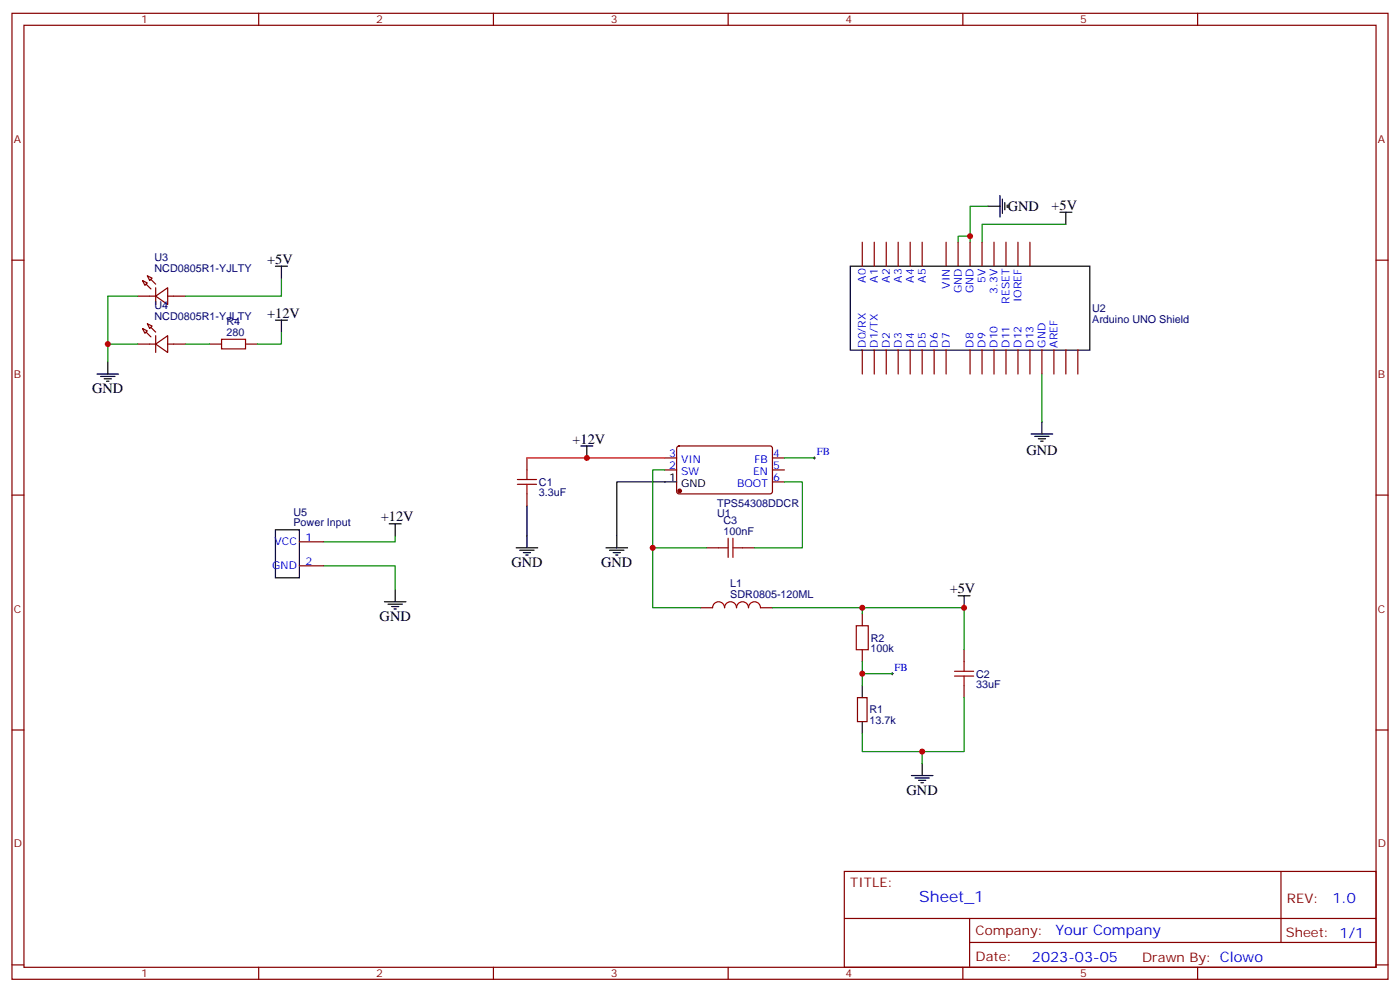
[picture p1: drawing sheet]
<svg xmlns="http://www.w3.org/2000/svg" width="412mm" height="292mm" viewBox="0 0 412 292" stroke-linecap="round" stroke-linejoin="round" font-family="sans-serif">
<g fill="none" stroke="#870000" stroke-width=".35">
<path d="M3.5 3.9h405.4v284.4h-405.4zM7.1 7.4h398.2v277.3h-398.2zM76.2 3.9v3.5M145.3 3.9v3.5M214.5 3.9v3.5M283.6 3.9v3.5M352.8 3.9v3.5M3.5 76.6h3.6M254 71.3v7.1M257.5 71.3v7.1M261.1 71.3v7.1M264.6 71.3v7.1"/>
<path d="M268.1 71.3v7.1M271.6 71.3v7.1M278.7 71.3v7.1M282.2 71.3v7.1M285.8 71.3v7.1M289.3 71.3v7.1M292.8 71.3v7.1M296.3 71.3v7.1M299.9 71.3v7.1M303.4 71.3v7.1M405.3 76.6h3.6M40.6 87.2h5.3"/>
<path d="M42 82.6l1.4 .7-.7 .7zM42 96.7l1.4 .7-.7 .7zM43.4 81.2l1.4 .7-.7 .7zM43.4 95.3l1.4 .7-.7 .7zM45.9 87.2l3.5-2.5v4.9zM45.9 84.7v4.9M45.9 98.8v5M49.4 87.2h5.3M40.6 101.3h5.3M45.9 101.3l3.5-2.5v5zM49.4 101.3h5.3M61.7 101.3h3.6"/>
<path d="M72.3 101.3h3.5M254 103v7.1M257.5 103v7.1M261.1 103v7.1M264.6 103v7.1M268.1 103v7.1M271.6 103v7.1M275.2 103v7.1M278.7 103v7.1M285.8 103v7.1M289.3 103v7.1M292.8 103v7.1"/>
<path d="M296.3 103v7.1M299.9 103v7.1M303.4 103v7.1M306.9 103v7.1M310.4 103v7.1M314 103v7.1M317.5 103v7.1M155.2 134.8v3.5M195.8 138.3h3.5M195.8 134.8h3.5M199.6 131.5l.4-.2h27.1l.4 .7v12.9l-.7 .5-27-.1-.5-.6v-12.7zM227.5 138.3h3.6"/>
<path d="M227.5 134.8h3.6M3.5 145.7h3.6M88.2 159.5h7M155.2 145.4v3.5M227.5 141.9h3.6M405.3 145.7h3.6M88.2 166.5h7M206.4 178.9h3.5M208.1 161.3h3.6M218.7 161.3h3.5M224 178.9h3.5M254 180.7v3.5"/>
<path d="M254 191.2v3.6M284 191.2v3.6M3.5 214.9h3.6M252.6 205.4h2.8v7h-2.8zM284 201.8v3.6M405.3 214.9h3.6M248.7 256.5h156.6v28.2h-156.6zM377.3 256.5v20.9M248.7 270.4h156.5M285.6 277.4h119.6M285.6 270.4v14.1M3.5 284h3.6"/>
<path d="M76.2 284.7v3.6M145.3 284.7v3.6M214.5 284.7v3.6M283.6 284.7v3.6M352.8 284.7v3.6M405.3 284h3.6"/>
</g>
<g fill="none" stroke="#000" stroke-width=".35">
<path d="M294.6 57.5v6.4M295.3 58.6v4.2M296 59.7v2.1M81.1 78.4h3.6M82.9 78.4v3.5M250.5 78.4h70.5v24.6h-70.5zM291 60.7h3.6M296.7 60.4v.7M312.2 62.5h3.5M314 62.5v3.5M81.1 94.2h3.6M82.9 94.2v3.6"/>
<path d="M28.6 110.1h6.3M29.6 110.8h4.3M30.7 111.5h2.1M31.4 112.2h.7M31.7 106.6v3.5M171.1 131.3h3.5M172.9 131.3v3.5M303.7 127.7h6.4M304.8 128.4h4.2M305.9 129.2h2.1M306.6 129.9h.7M306.9 124.2v3.5"/>
<path d="M81.1 156h7.1v14.1h-7.1zM114.7 154.2h3.5M116.4 154.2v3.5M155.2 148.9v12.4M199.3 141.9h-17.6v19.4M113.2 177.1h6.4M114.3 177.8h4.2M115.4 178.5h2.1M116.1 179.2h.7M116.4 173.6v3.5M152 161.3h6.4M153.1 162h4.2"/>
<path d="M154.2 162.7h2.1M154.9 163.4h.7M178.5 161.3h6.4M179.6 162h4.2M180.6 162.7h2.1M181.3 163.4h.7M282.2 175.4h3.6M284 175.4v3.5M254 201.8v3.6M254 212.4v3.5M268.5 228.3h6.3M269.5 229h4.3"/>
<path d="M270.6 229.7h2.1M271.3 230.4h.7M271.6 224.8v3.5"/>
</g>
<g fill="none" stroke="#008700" stroke-width=".35">
<path d="M282.2 71.3v-1.8h3.6v1.8M291 60.7h-5.2v8.8M314 66h-24.7v5.3M40.6 87.2h-8.9v19.4M82.9 81.9v5.3h-28.2M82.9 97.8v3.5h-7.1M31.7 101.3h8.9M54.7 101.3h7M306.9 110.1v14.1M195.8 138.3h-3.5v23h15.8M231.1 134.8h8.8M116.4 157.7v1.8h-21.2"/>
<path d="M231.1 141.9h5.3v19.4h-14.2M95.2 166.5h21.2v7.1M192.3 161.3v17.6h14.1M227.5 178.9h26.5v1.8M254 178.9h30v12.3M254 194.8v7M254 198.3h8.8M254 215.9v5.3h17.6v3.6M284 205.4v15.8h-12.4"/>
</g>
<g fill="#870000" stroke="#870000" stroke-width=".35">
<path d="M44.4 82.2l1.5 1.4z"/>
<path d="M43 83.6l1.4 1.5z"/>
<path d="M44.4 96.3l1.5 1.5z"/>
<path d="M43 97.8l1.4 1.4z"/>
<circle cx="200.2" cy="144.5" r=".53"/>
</g>
<g fill="none" stroke="#a10000" stroke-width=".35">
<path d="M65.3 99.9h7v2.8h-7zM155.2 138.3v2.8M152.4 142.6h5.6M152.4 141.1h5.6M155.2 142.6v2.8M214.5 158.4v5.7M215.9 158.4v5.7M209.9 178.9a1.76 1.76 0 0 1 1.8-1.8 1.76 1.76 0 0 1 1.7 1.8 1.76 1.76 0 0 1 1.8-1.8 1.76 1.76 0 0 1 1.8 1.8 1.76 1.76 0 0 1 1.7-1.8 1.76 1.76 0 0 1 1.8 1.8 1.76 1.76 0 0 1 1.7-1.8 1.76 1.76 0 0 1 1.8 1.8M211.7 161.3h2.8M215.9 161.3h2.8M252.2 184.2h3.6v7h-3.6zM281.2 199h5.6"/>
<path d="M281.2 197.6h5.6M284 194.8v2.8M284 199v2.8"/>
</g>
<path d="M155.2 134.8h40.6" fill="none" stroke="#f00" stroke-width=".35"/>
<path d="M239.5 134.8h.7M239.9 134.4v.7M262.5 198.3h.7M262.8 197.9v.7" fill="none" stroke="#000" stroke-width=".29"/>
<g fill="#c00">
<circle cx="285.8" cy="69.5" r=".88"/>
<circle cx="31.8" cy="101.3" r=".88"/>
<circle cx="192.3" cy="161.3" r=".88"/>
<circle cx="254" cy="178.9" r=".88"/>
<circle cx="172.9" cy="134.8" r=".88"/>
<circle cx="271.6" cy="221.2" r=".88"/>
<circle cx="254" cy="198.3" r=".88"/>
<circle cx="284" cy="178.9" r=".88"/>
</g>
<text font-size="4.6" fill="#00f" x="270.8" y="265.5">Sheet_1</text>
<g font-size="4.2">
<text x="296.9" y="62.1">GND</text>
<text x="309.7" y="61.8">+5V</text>
<text x="78.7" y="77.6">+5V</text>
<text x="78.7" y="93.5">+12V</text>
<text x="27.2" y="115.7">GND</text>
<text x="168.6" y="130.6">+12V</text>
<text x="302.3" y="133.8">GND</text>
<text x="112.2" y="153.5">+12V</text>
<text x="150.6" y="166.9">GND</text>
<text x="177.1" y="166.9">GND</text>
<text x="279.8" y="174.7">+5V</text>
<text x="111.8" y="182.8">GND</text>
<text x="267.1" y="233.9">GND</text>
</g>
<g font-size="4.2" fill="#00f">
<text x="392.5" y="265.8">1.0</text>
<text x="310.9" y="275.3">Your Company</text>
<text x="304" y="283.1">2023-03-05</text>
</g>
<g font-size="3.9" fill="#800">
<text x="250.5" y="261.1">TITLE:</text>
<text x="379.1" y="265.8">REV:</text>
<text x="287.4" y="275.3">Company:</text>
<text x="378.7" y="275.9">Sheet: 1/1</text>
<text x="287.4" y="283">Date:</text>
<text x="336.4" y="283.1">Drawn By: Clowo</text>
</g>
<g font-size="3.2" fill="#800">
<text x="41.6" y="6.9">1</text>
<text x="110.8" y="6.9">2</text>
<text x="179.9" y="6.9">3</text>
<text x="249.1" y="6.9">4</text>
<text x="318.2" y="6.9">5</text>
<text x="4.1" y="42">A</text>
<text x="405.9" y="42">A</text>
<text x="4.1" y="111.2">B</text>
<text x="405.9" y="111.2">B</text>
<text x="4.1" y="180.3">C</text>
<text x="405.9" y="180.3">C</text>
<text x="4.1" y="249.4">D</text>
<text x="405.9" y="249.4">D</text>
<text x="41.6" y="287.7">1</text>
<text x="110.8" y="287.7">2</text>
<text x="179.9" y="287.7">3</text>
<text x="249.1" y="287.7">4</text>
<text x="318.2" y="287.7">5</text>
</g>
<g font-size="3.2" fill="#000080">
<text x="45.5" y="76.9">U3</text>
<text x="45.5" y="80.1">NCD0805R1-YJLTY</text>
<text x="45.5" y="94.2">NCD0805R1-YJLTY</text>
<text x="45.5" y="91.1">U4</text>
<text x="66.7" y="95.6">R4</text>
<text x="321.7" y="95">Arduino UNO Shield</text>
<text x="321.7" y="91.8">U2</text>
<text x="66.7" y="98.8">280</text>
<text x="158.8" y="143.1">C1</text>
<text x="158.7" y="146.1">3.3uF</text>
<text x="211.3" y="149.1">TPS54308DDCR</text>
<text x="86.4" y="154.9">Power Input</text>
<text x="86.4" y="151.8">U5</text>
<text x="211.3" y="152.1">U1</text>
<text x="213.1" y="154.2">C3</text>
<text x="213.1" y="157.4">100nF</text>
<text x="215.1" y="172.9">L1</text>
<text x="215.1" y="176.1">SDR0805-120ML</text>
<text x="256.5" y="188.8">R2</text>
<text x="256.5" y="192">100k</text>
<text x="287.5" y="202.6">33uF</text>
<text x="287.5" y="199.4">C2</text>
<text x="256.1" y="213.2">13.7k</text>
<text x="256.1" y="210">R1</text>
</g>
<g font-size="3.2" fill="#00f">
<text x="255.1" y="83.2" transform="rotate(-90 255.1 83.2)">A0</text>
<text x="258.6" y="83.2" transform="rotate(-90 258.6 83.2)">A1</text>
<text x="262.1" y="83.2" transform="rotate(-90 262.1 83.2)">A2</text>
<text x="265.6" y="83.2" transform="rotate(-90 265.6 83.2)">A3</text>
<text x="269.2" y="83.2" transform="rotate(-90 269.2 83.2)">A4</text>
<text x="272.7" y="83.2" transform="rotate(-90 272.7 83.2)">A5</text>
<text x="290.3" y="83.2" transform="rotate(-90 290.3 83.2)">5V</text>
<text x="279.8" y="84.9" transform="rotate(-90 279.8 84.9)">VIN</text>
<text x="283.3" y="86.3" transform="rotate(-90 283.3 86.3)">GND</text>
<text x="286.8" y="86.3" transform="rotate(-90 286.8 86.3)">GND</text>
<text x="293.9" y="86.4" transform="rotate(-90 293.9 86.4)">3.3V</text>
<text x="297.4" y="89.4" transform="rotate(-90 297.4 89.4)">RESET</text>
<text x="300.9" y="88.9" transform="rotate(-90 300.9 88.9)">IOREF</text>
<text x="255.1" y="102.3" transform="rotate(-90 255.1 102.3)">D0/RX</text>
<text x="258.6" y="102.3" transform="rotate(-90 258.6 102.3)">D1/TX</text>
<text x="262.1" y="102.3" transform="rotate(-90 262.1 102.3)">D2</text>
<text x="265.6" y="102.3" transform="rotate(-90 265.6 102.3)">D3</text>
<text x="269.2" y="102.3" transform="rotate(-90 269.2 102.3)">D4</text>
<text x="272.7" y="102.3" transform="rotate(-90 272.7 102.3)">D5</text>
<text x="276.2" y="102.3" transform="rotate(-90 276.2 102.3)">D6</text>
<text x="279.8" y="102.3" transform="rotate(-90 279.8 102.3)">D7</text>
<text x="286.8" y="102.3" transform="rotate(-90 286.8 102.3)">D8</text>
<text x="290.3" y="102.3" transform="rotate(-90 290.3 102.3)">D9</text>
<text x="293.9" y="102.3" transform="rotate(-90 293.9 102.3)">D10</text>
<text x="297.4" y="102.3" transform="rotate(-90 297.4 102.3)">D11</text>
<text x="300.9" y="102.3" transform="rotate(-90 300.9 102.3)">D12</text>
<text x="304.4" y="102.3" transform="rotate(-90 304.4 102.3)">D13</text>
<text x="308" y="102.3" transform="rotate(-90 308 102.3)">GND</text>
<text x="311.5" y="102.3" transform="rotate(-90 311.5 102.3)">AREF</text>
<text x="197.1" y="138">2</text>
<text x="197.1" y="134.4">3</text>
<text x="200.6" y="136.2">VIN</text>
<text x="222.2" y="136.2">FB</text>
<text x="227.7" y="134.4">4</text>
<text x="227.7" y="138">5</text>
<text x="240.6" y="133.9">FB</text>
<text x="200.6" y="139.7">SW</text>
<text x="217.1" y="143.3">BOOT</text>
<text x="221.9" y="139.7">EN</text>
<text x="227.7" y="141.5">6</text>
<text x="80.9" y="160.5">VCC</text>
<text x="90" y="159.1">1</text>
<text x="80.2" y="167.6">GND</text>
<text x="90" y="166.2">2</text>
<text x="263.5" y="197.4">FB</text>
</g>
<g font-size="3.2">
<text x="197.1" y="141.5">1</text>
<text x="200.6" y="143.3">GND</text>
</g>
</svg>
